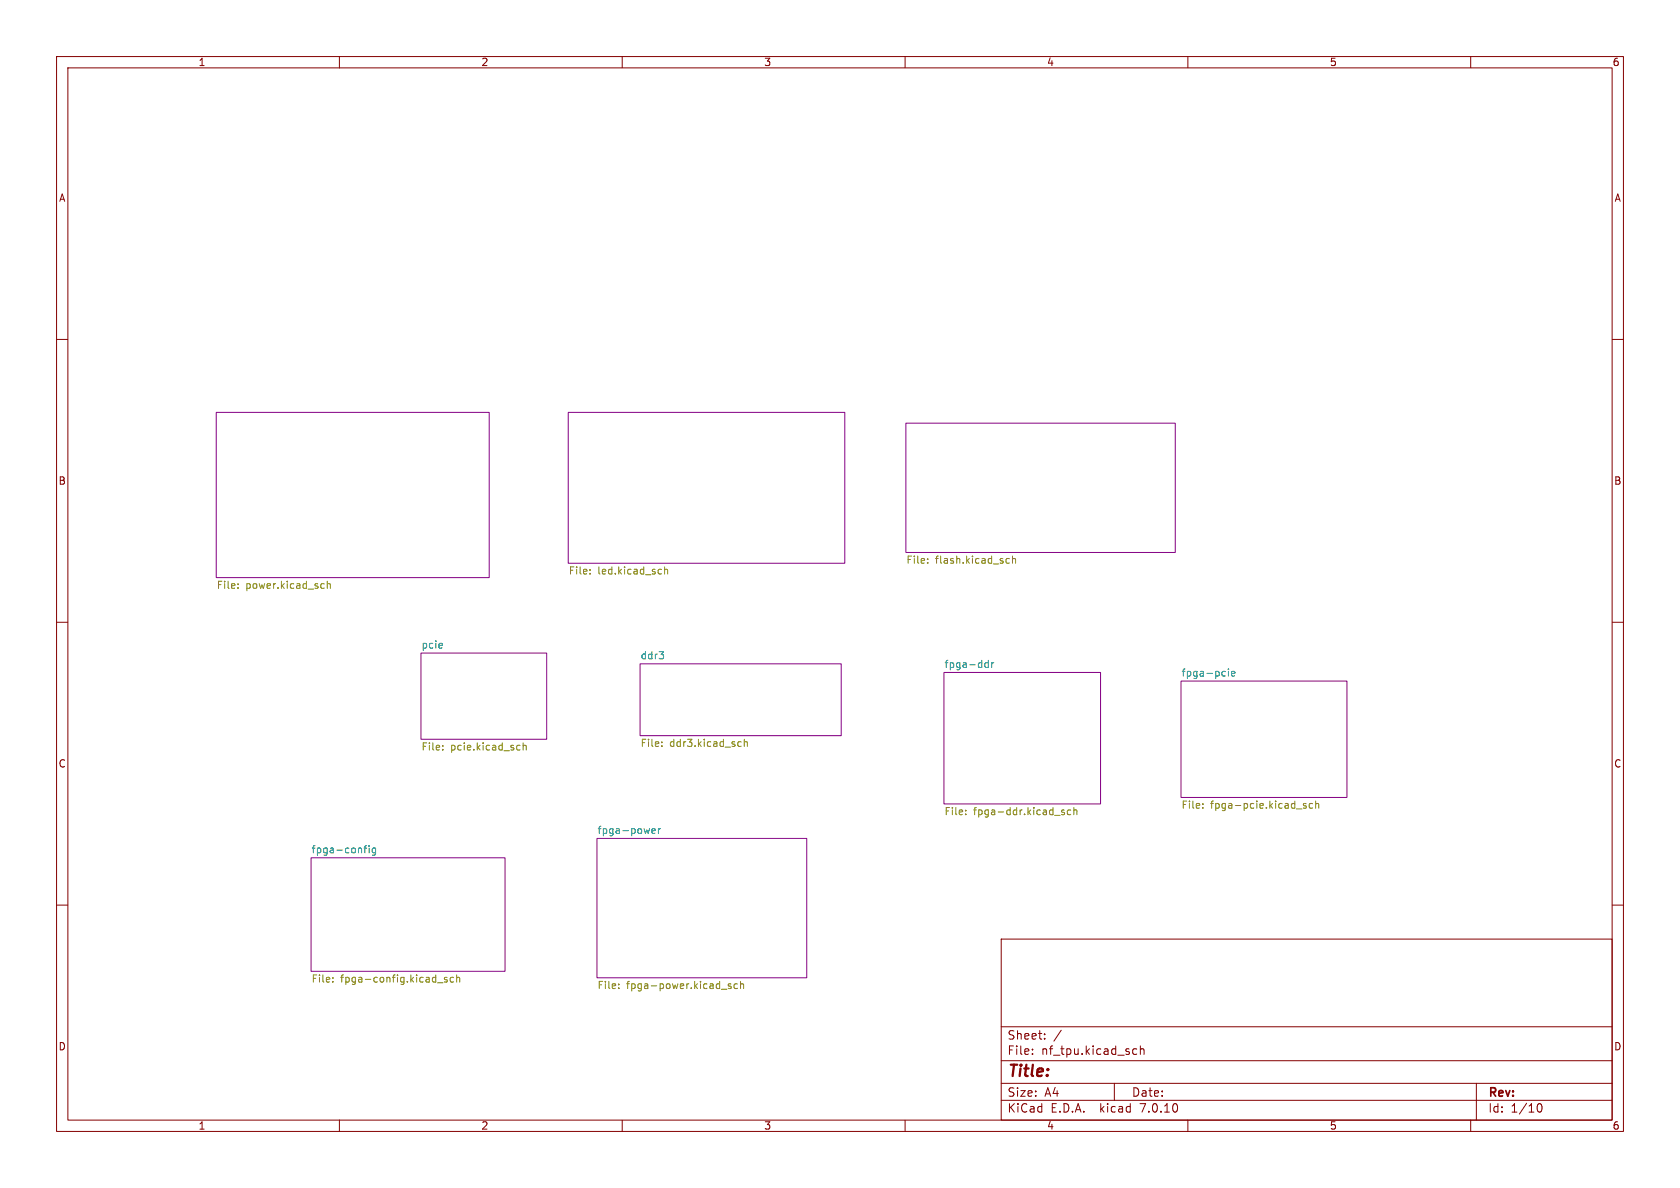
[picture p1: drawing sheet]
<svg xmlns="http://www.w3.org/2000/svg" width="297mm" height="210mm" viewBox="0 0 297 210" stroke-linecap="round" stroke-linejoin="round" font-family="sans-serif">
<g fill="none" stroke="#840000" stroke-width=".18">
<path d="M10 10h277v190h-277zM12 12h273v186h-273zM60 10v2M110 10v2M160 10v2M210 10v2M260 10v2M10 60h2M285 60h2M10 110h2M285 110h2M10 160h2"/>
<path d="M285 160h2M177 166h108v32h-108zM60 198v2M110 198v2M160 198v2M177 194.5h108M177 191.5h108M177 187.5h108M177 181.5h108M182.5 186.3v.1M182.5 185.5v.1M184.7 183.6v.1"/>
<path d="M184.7 182.8v.1M187.6 182.1l-1.3 2M197 191.5v3M200.3 186.3l.2 .1 .5-.1M201 185.5l-.5-.1-.2 .1M201.6 185.5l.2-.1 .4 .1v.9M201.6 184.9v1.5M210 198v2M260 198v2M261 191.5v6.5M271.7 195.7l.2-.5 .2-.1a.8 .8 0 0 1 .5 .7 .8 .8 0 0 1-.5 .8l-.2-.1-.2-.5"/>
</g>
<g fill="#fff" stroke="#fff" stroke-width=".18">
<path d="M105.5 148.2h37.1v24.6h-37.1z"/>
<path d="M100.5 72.9h48.9v26.7h-48.9z"/>
<path d="M55 151.6h34.3v20.1h-34.3z"/>
<path d="M74.4 115.4h22.2v15.3h-22.2z"/>
<path d="M38.2 72.9h48.3v29.2h-48.3z"/>
<path d="M160.1 74.8h47.7v22.9h-47.7z"/>
<path d="M166.9 118.9h27.7v23.2h-27.7z"/>
<path d="M113.2 117.3h35.5v12.7h-35.5z"/>
<path d="M208.8 120.4h29.3v20.6h-29.3z"/>
</g>
<path d="M38.2 72.9h48.3v29.2h-48.3zM100.5 72.9h48.9v26.7h-48.9zM160.1 74.8h47.7v22.9h-47.7zM74.4 115.4h22.2v15.3h-22.2zM113.2 117.3h35.5v12.7h-35.5zM166.9 118.9h27.7v23.2h-27.7zM208.8 120.4h29.3v20.6h-29.3zM55 151.6h34.3v20.1h-34.3zM105.5 148.2h37.1v24.6h-37.1z" fill="none" stroke="#840084" stroke-width=".18"/>
<g fill="none" stroke="#008484" stroke-width=".18">
<path d="M116.5 115.2h.8l-.4 .5M117.2 115.8v.6M174.7 116.7v1.3M174.7 117.2h-.3l-.3 .2 .1 .5h.5M175.3 117.2v.8M175.7 117.2l-.4 .2M216.5 118.7h.1M216.6 119.5h-.1M217.2 118.3v.1M217.2 118.7v.8M217.7 119.1l.6-.1v-.3h-.4l-.2 .2 .1 .6h.5M64.3 149.9h.5"/>
<path d="M64.8 149.5l-.3 .2v1.1M65.3 149.5v.1M65.3 149.9v.9M66.4 150l-.4-.1-.2 .3 .1 .5h.5M66.4 149.9v1l-.2 .3-.3-.1M115.3 146.9l.6-.1-.1-.3h-.4l-.1 .2v.6h.5M116.4 146.5v.8M116.8 146.5l-.4 .2"/>
</g>
<g fill="none" stroke="#848400" stroke-width=".18">
<path d="M164 99.4v.2M164 98.8v.1M177.9 99.4l.2 .2 .4-.1M178.5 98.8l-.4-.1-.2 .1M179 98.8l.2-.1 .3 .1v.8M179 98.3v1.3M42.1 103.9v.1M42.1 103.2v.1M57 103.2h.3M57.3 104h-.3M57.9 103.3l.1-.1h.3l.1 .8M57.9 102.7v1.3"/>
<path d="M104.3 101.4v.1M104.3 100.7v.1M116.8 100.6l.1 .1M116.9 101.4l-.1 .1M117.5 100.2v1.3M117.5 100.7l.2-.1 .3 .1v.8M78.3 132.5v.1M78.3 131.8v.1M91.6 131.7l.3 .1M91.9 132.5l-.3 .1M92.5 131.9l.2-.2 .3 .1v.8M92.5 131.3v1.3"/>
<path d="M117 131.8v.2M117 131.2v.1M130.7 131.1l.3 .1M131 131.9l-.3 .1M131.6 131.2l.2-.1 .3 .1v.8M131.6 130.7v1.3M170.7 143.9v.1M170.7 143.2v.2M188.1 143.2h-.3l-.1 .2v.1l.4 .2v.3h-.4M189.3 143.2h-.4l-.2 .2 .1 .6h.5M189.8 143.3l.2-.1h.3l.1 .8M189.8 142.8v1.2"/>
<path d="M212.6 142.8v.1M212.6 142.1v.1M229.2 143h1M230.9 142.1l-.3-.1-.2 .2 .1 .2 .4 .1v.3h-.5M232.1 142.1l-.4-.1-.3 .3 .2 .5h.5M232.6 142.2l.2-.2 .3 .1v.8M232.6 141.6v1.3M58.8 173.5v.1M58.8 172.8v.1M77.3 173.7h1M79 172.8h-.3l-.1 .1v.2l.4 .1v.4h-.4M80.2 172.8h-.4l-.2 .2 .1 .6h.5"/>
<path d="M80.7 172.9l.2-.1h.3l.1 .8M80.7 172.3v1.3M109.4 174.6v.2M109.4 174v.1M127.5 174.9h1M129.2 174l-.3-.1-.2 .2 .1 .2 .4 .1v.3h-.5M130.4 174l-.4-.1-.2 .2 .1 .6h.5M130.9 174l.2-.1 .3 .1 .1 .8M130.9 173.5v1.3"/>
</g>
<text font-size="2.8" fill="#840000" x="178" y="190.9">Title:</text>
<g font-size="2.1" fill="#840000">
<text x="178" y="184">Sheet:</text>
<text x="178" y="186.7">File:</text>
<text x="184.1" y="186.7">nf_tpu.kicad_sch</text>
<text x="178" y="196.9">KiCad</text>
<text x="178" y="194.1">Size:</text>
<text x="184.7" y="194.1">A4</text>
<text x="185.7" y="196.9">E.D.A.</text>
<text x="194.6" y="196.9">kicad</text>
<text x="200" y="194.1">Date:</text>
<text x="201.8" y="196.9">7.0.10</text>
<text x="263" y="194.3">Rev:</text>
<text x="263" y="196.9">Id:</text>
<text x="267.1" y="196.9">1/10</text>
</g>
<g font-size="1.8" fill="#840000">
<text x="35" y="11.9">1</text>
<text x="85" y="11.9">2</text>
<text x="135" y="11.9">3</text>
<text x="185" y="11.9">4</text>
<text x="235" y="11.9">5</text>
<text x="285" y="11.9">6</text>
<text x="10.3" y="35.9">A</text>
<text x="285.3" y="35.9">A</text>
<text x="10.3" y="85.9">B</text>
<text x="285.3" y="85.9">B</text>
<text x="10.3" y="135.9">C</text>
<text x="285.3" y="135.9">C</text>
<text x="10.3" y="185.9">D</text>
<text x="285.3" y="185.9">D</text>
<text x="35" y="199.9">1</text>
<text x="85" y="199.9">2</text>
<text x="135" y="199.9">3</text>
<text x="185" y="199.9">4</text>
<text x="235" y="199.9">5</text>
<text x="285" y="199.9">6</text>
</g>
<g font-size="1.8" fill="#848400">
<text x="100.5" y="101.9">File:</text>
<text x="105.7" y="101.9">led.kicad_sch</text>
<text x="160.1" y="100">File:</text>
<text x="165.4" y="100">flash.kicad_sch</text>
<text x="38.2" y="104.4">File:</text>
<text x="43.4" y="104.4">power.kicad_sch</text>
<text x="74.4" y="133">File:</text>
<text x="79.6" y="133">pcie.kicad_sch</text>
<text x="113.2" y="132.4">File:</text>
<text x="118.4" y="132.4">ddr3.kicad_sch</text>
<text x="208.8" y="143.3">File:</text>
<text x="214" y="143.3">fpga-pcie.kicad_sch</text>
<text x="166.9" y="144.4">File:</text>
<text x="172.1" y="144.4">fpga-ddr.kicad_sch</text>
<text x="55" y="174">File:</text>
<text x="60.2" y="174">fpga-config.kicad_sch</text>
<text x="105.5" y="175.2">File:</text>
<text x="110.8" y="175.2">fpga-power.kicad_sch</text>
</g>
<g font-size="1.8" fill="#008484">
<text x="74.4" y="114.7">pcie</text>
<text x="113.2" y="116.6">ddr3</text>
<text x="166.9" y="118.2">fpga-ddr</text>
<text x="208.8" y="119.7">fpga-pcie</text>
<text x="105.5" y="147.5">fpga-power</text>
<text x="55" y="150.9">fpga-config</text>
</g>
</svg>
